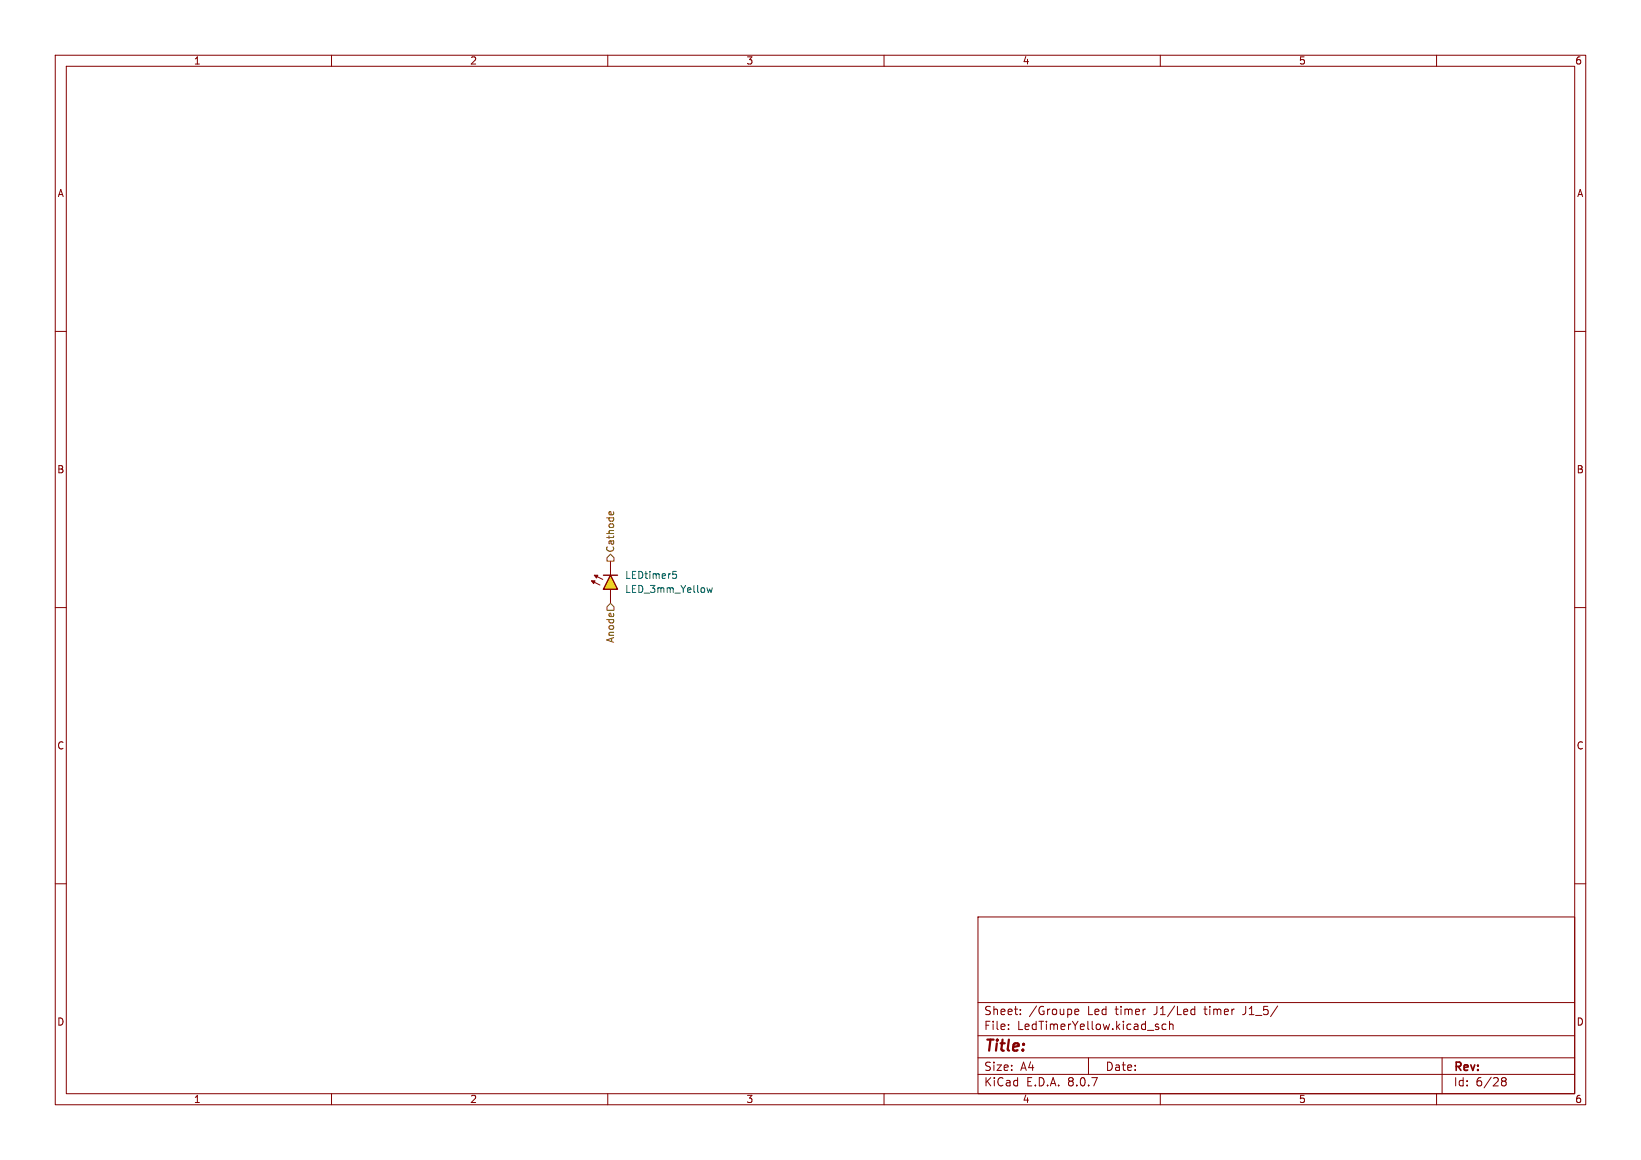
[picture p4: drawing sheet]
<svg xmlns="http://www.w3.org/2000/svg" width="297mm" height="210mm" viewBox="0 0 297 210" stroke-linecap="round" stroke-linejoin="round" font-family="sans-serif">
<g fill="none" stroke="#840000" stroke-width=".18">
<path d="M10 10h277v190h-277zM12 12h273v186h-273zM60 10v2M110 10v2M160 10v2M210 10v2M260 10v2M10 60h2M285 60h2M10 110h2M285 110h2M10 160h2"/>
<path d="M177 166h108v32h-108zM285 160h2M60 198v2M110 198v2M160 198v2M177 194.5h108M177 191.5h108M177 187.5h108M177 181.5h108M182.5 186.3v.1M182.5 185.5v.1M184.7 183.6v.1"/>
<path d="M184.7 182.8v.1M194.5 183.2l.7-.1v-.3l-.5-.1-.2 .2 .1 .7h.6M197 191.5v3M209.3 185.9l.4 .1v.2l-.2 .2h-.3M209.3 185.4l.4 .1M210 198v2M211 185.5l-.4-.1-.3 .3v.4l.2 .2h.5M211.7 185.5l.2-.1 .3 .1 .1 .9M211.7 184.9v1.5M215.8 182.7l.4 .1M216.2 183.6l-.4 .1M216.2 182.2v1.5"/>
<path d="M260 198v2M261 191.5v6.5M271.7 195.5l.3 .2M271.7 195.4l.3-.3 .5 .1 .1 .3-.3 .2M272 195.7h.3M272 195.7l-.3 .3M272.3 195.7l.3 .3-.1 .5-.5 .1-.3-.3"/>
</g>
<path d="M107.1 105.2l1.5 .7z" fill="#fff"/>
<path d="M110.5 104.1l1.3 2.6h-2.6z" fill="#fff52d"/>
<path d="M107.1 105.2l1.5 .7M110.5 101.6v2.5M110.5 106.7v2.5" fill="none" stroke="#840000" stroke-width=".18"/>
<g fill="#840000" stroke="#840000" stroke-width=".18">
<path d="M107.6 104.1l1.5 .8z"/>
<path d="M107.1 105.2h.6l-.3 .5z"/>
<path d="M107.6 104.1h.6l-.3 .5z"/>
</g>
<path d="M109.2 104.1h2.6M110.5 104.1l1.3 2.6h-2.6z" fill="none" stroke="#840000" stroke-width=".25"/>
<path d="M121.8 103.4h.6M121.9 103.9h.3l.3 .3-.2 .5h-.4M128 106.4l.2 .9 .2-.6 .3 .6 .2-.9" fill="none" stroke="#006464" stroke-width=".18"/>
<path d="M110.2 93l.1-.3 .2-.1 .1 .6M111 92.7l.1 .3M110.5 100.3l.6 .7v.6h-1.2v-.6zM110.5 109.2l.6 .7v.6h-1.2v-.6z" fill="none" stroke="#725600" stroke-width=".18"/>
<text font-size="2.8" fill="#840000" x="178" y="190.9">Title:</text>
<g font-size="2.1" fill="#840000">
<text x="178" y="184">Sheet:</text>
<text x="186.2" y="184">/Groupe</text>
<text x="196.9" y="184">Led</text>
<text x="202" y="184">timer</text>
<text x="209.1" y="184">J1/Led</text>
<text x="218.4" y="184">timer</text>
<text x="225.5" y="184">J1_5/</text>
<text x="178" y="186.7">File:</text>
<text x="184.1" y="186.7">LedTimerYellow.kicad_sch</text>
<text x="178" y="196.9">KiCad</text>
<text x="178" y="194.1">Size:</text>
<text x="184.7" y="194.1">A4</text>
<text x="185.7" y="196.9">E.D.A.</text>
<text x="193.3" y="196.9">8.0.7</text>
<text x="200" y="194.1">Date:</text>
<text x="263" y="194.3">Rev:</text>
<text x="263" y="196.9">Id:</text>
<text x="267.1" y="196.9">6/28</text>
</g>
<g font-size="1.8" fill="#840000">
<text x="35" y="11.9">1</text>
<text x="85" y="11.9">2</text>
<text x="135" y="11.9">3</text>
<text x="185" y="11.9">4</text>
<text x="235" y="11.9">5</text>
<text x="285" y="11.9">6</text>
<text x="10.3" y="35.9">A</text>
<text x="285.3" y="35.9">A</text>
<text x="10.3" y="85.9">B</text>
<text x="285.3" y="85.9">B</text>
<text x="10.3" y="135.9">C</text>
<text x="285.3" y="135.9">C</text>
<text x="10.3" y="185.9">D</text>
<text x="285.3" y="185.9">D</text>
<text x="35" y="199.9">1</text>
<text x="85" y="199.9">2</text>
<text x="135" y="199.9">3</text>
<text x="185" y="199.9">4</text>
<text x="235" y="199.9">5</text>
<text x="285" y="199.9">6</text>
</g>
<g font-size="1.8" fill="#725600">
<text x="111.4" y="100.1" transform="rotate(-90 111.4 100.1)">Cathode</text>
<text x="111.4" y="116.5" transform="rotate(-90 111.4 116.5)">Anode</text>
</g>
<g font-size="1.8" fill="#006464">
<text x="113" y="107.5">LED_3mm_Yellow</text>
<text x="113" y="105">LEDtimer5</text>
</g>
</svg>
